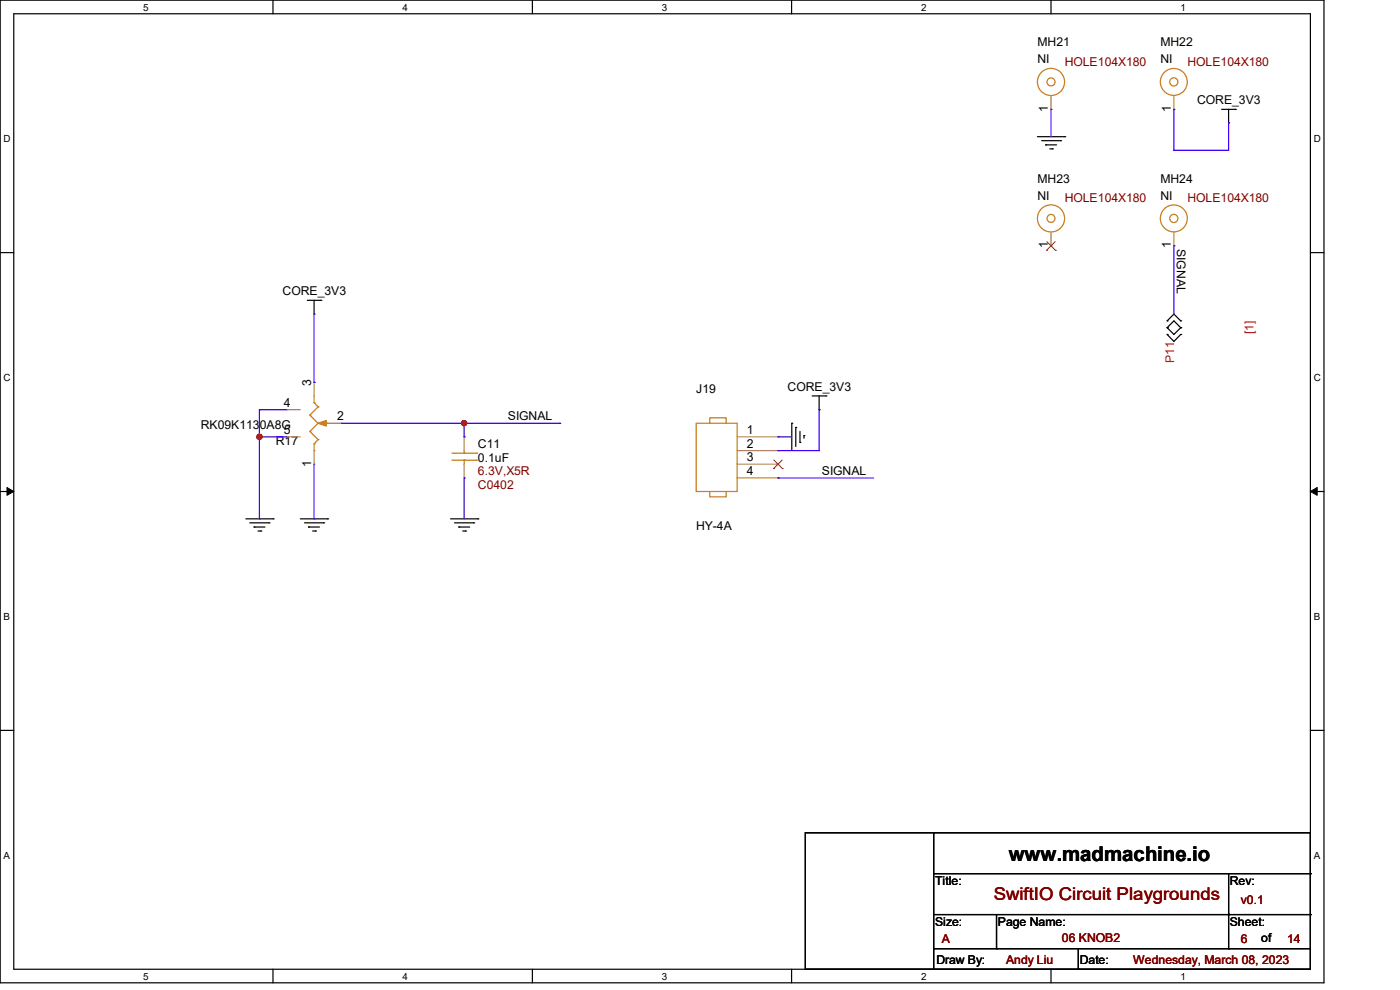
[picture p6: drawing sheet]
<svg xmlns="http://www.w3.org/2000/svg" width="297mm" height="210mm" viewBox="0 0 297 210" stroke-linecap="round" stroke-linejoin="round" font-family="sans-serif">
<path d="M0 0h280.9v208.5h-280.9zM2.9 2.9h275.1v202.7h-275.1z" fill="none" stroke="#000" stroke-width=".25"/>
<g fill="#fff">
<path d="M30.4 .3h1.1v2.4h-1.1z"/>
<path d="M30.4 205.9h1.1v2.3h-1.1z"/>
</g>
<path d="M57.9 0v2.9M57.9 205.6v2.9" fill="none" stroke="#000" stroke-width=".25"/>
<g fill="#fff">
<path d="M85.4 .3h1.1v2.4h-1.1z"/>
<path d="M85.4 205.9h1.1v2.3h-1.1z"/>
</g>
<path d="M112.9 0v2.9M112.9 205.6v2.9" fill="none" stroke="#000" stroke-width=".25"/>
<g fill="#fff">
<path d="M140.4 .3h1.2v2.4h-1.2z"/>
<path d="M140.4 205.9h1.2v2.3h-1.2z"/>
</g>
<path d="M167.9 0v2.9M167.9 205.6v2.9" fill="none" stroke="#000" stroke-width=".25"/>
<g fill="#fff">
<path d="M195.4 .3h1.2v2.4h-1.2z"/>
<path d="M195.4 205.9h1.2v2.3h-1.2z"/>
</g>
<path d="M223 0v2.9M223 205.6v2.9" fill="none" stroke="#000" stroke-width=".25"/>
<g fill="#fff">
<path d="M250.4 .3h1.2v2.4h-1.2z"/>
<path d="M250.4 205.9h1.2v2.3h-1.2z"/>
<path d="M.8 28.2h1.4v2.4h-1.4z"/>
<path d="M278.7 28.2h1.5v2.4h-1.5z"/>
<path d="M.8 78.9h1.4v2.3h-1.4z"/>
<path d="M278.7 78.9h1.5v2.3h-1.5z"/>
</g>
<path d="M0 53.6h2.9M278 53.6h2.9" fill="none" stroke="#000" stroke-width=".25"/>
<g fill="#fff">
<path d="M.8 129.6h1.3v2.3h-1.3z"/>
<path d="M278.7 129.6h1.4v2.3h-1.4z"/>
</g>
<path d="M0 104.3h2.9M278 104.3h2.9" fill="none" stroke="#000" stroke-width=".25"/>
<path d="M1.5 103.4l1.4 .9-1.4 .8zM278 104.3l1.4-.9v1.7z" fill="#000" stroke="#000" stroke-width=".21"/>
<g fill="#fff">
<path d="M.8 180.3h1.3v2.3h-1.3z"/>
<path d="M278.7 180.3h1.4v2.3h-1.4z"/>
</g>
<g fill="none" stroke="#000" stroke-width=".25">
<path d="M220.1 29h5.8M221 29.8h4M221.8 30.7h.1M221.8 30.7h2.4M222.7 31.6h.6M223.3 31.6h.1M225 29.8h.1M225.9 29h.1M259.2 23.2h2.9M260.6 26.1h.1M260.6 23.2v2.9M262.1 23.2h.1"/>
<path d="M65.2 63.7h2.9M66.6 66.6h.1M66.6 63.7v2.9M68.1 63.7h.1M247.6 68.1h.1M247.6 69.5h.1M247.6 71h.1M247.6 68.1l1.4-1.5 1.5 1.5M247.6 69.5l1.4-1.4 1.5 1.4M247.6 71l1.4 1.4 1.5-1.4M247.6 69.5l1.4 1.5 1.5-1.5M250.5 68.1h.1"/>
<path d="M250.5 69.5h.1M250.5 71h.1M168 89.8h.1M168 89.8v5.8M168.8 90.7h.1M168.8 90.7v4M169.7 93.9h.1M169.7 91.5v2.4M170.6 92.4h.1M170.6 92.4v.6M172.3 84h2.9M173.8 86.9h.1"/>
<path d="M173.8 84v2.9M175.2 84h.1M52.2 110.1h5.8M53 110.9h4.1M53.9 111.8h.1M53.9 111.8h2.3M54.7 112.6h.6M55.3 112.6h.1M57.1 110.9h.1M58 110.1h.1M63.7 110.1h5.8M64.6 110.9h4.1"/>
<path d="M65.4 111.8h.1M65.4 111.8h2.4M66.3 112.6h.6M66.9 112.6h.1M68.7 110.9h.1M69.5 110.1h.1M95.6 110.1h5.8M96.4 110.9h4.1M97.3 111.8h.1M97.3 111.8h2.4M98.2 112.6h.6M98.8 112.6h.1"/>
<path d="M100.5 110.9h.1M101.4 110.1h.1M0 154.9h2.9M278 154.9h2.9M170.9 176.7h107.1v28.9h-107.1zM198.1 176.7h.1M198.1 176.7v28.9M198.1 194h79.9M198.1 185.3h79.9M211.4 194v7.3M260.6 194h.1M260.6 185.3v16"/>
<path d="M278 194h.1M278 185.3h.1M198.1 201.3h.1M198.1 201.3h79.9M211.4 201.3h.1M228.8 205.6h.1M228.8 201.3v4.3M260.6 201.3h.1"/>
</g>
<g fill="none" stroke="#cc8006" stroke-width=".25">
<path d="M65.7 88.1h.1M65.7 91.5h.1M65.7 88.1l1.8 1.7M65.7 91.5l1.8 1.8M66.6 85.4h.1M66.6 94.1h.1M66.6 95.6h.1M66.6 84v1.4M66.6 94.1v1.5M66.6 85.4l.9 .9M67.5 86.3h.1M67.5 89.8h.1"/>
<path d="M67.5 93.3h.1M67.5 86.3l-1.8 1.8M67.5 89.8l-1.8 1.7M67.5 93.3l-.9 .8M69 89.8h.5M69.5 89.8h.1M95.9 96.1h5.2M95.9 97.6h5.2M98.5 97.6h.1M98.5 96.1h.1M98.5 95.6v.5M98.5 97.6v.9"/>
<path d="M101.1 96.1h.1M101.1 97.6h.1M147.7 89.8h8.7v14.5h-8.7zM150.6 89.8v-1.2h3.5v1.2M150.6 104.3v1.1h3.5v-1.1"/>
<circle cx="223" cy="17.4" r="2.88"/>
<circle cx="223" cy="17.4" r=".85"/>
<circle cx="249" cy="17.4" r=".87"/>
<circle cx="249" cy="17.4" r="2.86"/>
<circle cx="223" cy="46.3" r="2.88"/>
<circle cx="223" cy="46.3" r=".85"/>
<circle cx="249" cy="46.3" r=".87"/>
<circle cx="249" cy="46.3" r="2.86"/>
</g>
<g fill="none" stroke="#a84" stroke-width=".25">
<path d="M223 23.2h.1M223 20.3v2.9M249 23.2h.1M249 20.3v2.9M223 52.2h.1M223 49.2v3M249 52.2h.1M249 49.2v3M60.8 86.9h.1M60.8 92.7h.1M60.8 86.9h2.9M60.8 92.7h2.9"/>
<path d="M66.6 81.1h.1M66.6 98.5h.1M66.6 81.1v2.9M66.6 95.6v2.9M69.5 89.8h2.9M72.4 89.8h.1M98.5 92.7h.1M98.5 92.7v2.9M98.5 98.5v2.9M156.4 92.7h8.7M156.4 95.6h8.7M156.4 98.5h8.7"/>
<path d="M165.1 92.7h.1M165.1 95.6h.1M165.1 98.5h.1M98.5 101.4h.1M156.4 101.4h8.7M165.1 101.4h.1"/>
</g>
<path d="M67.5 89.8l1.7-.6v1.2z" fill="#cc8006" stroke="#cc8006" stroke-width=".25"/>
<path d="M222 53.1h.1M222.1 51.3l1.8 1.8M223.9 51.3l-1.9 1.8M223.9 53.1h.1M164.1 99.4h.1M164.2 97.6l1.8 1.8M165.9 97.6l-1.8 1.8M166 99.4h.1" fill="none" stroke="#804000" stroke-width=".21"/>
<g fill="none" stroke="#4200ff" stroke-width=".25">
<path d="M223 23.2h.1M223 23.2v5.8M249 23.2h.1M249 31.9h.1M249 23.2v8.7M260.6 26.1h.1M260.6 26.1v5.8h-11.6M249 52.2h.1M249 52.2v14.4M66.6 66.6v14.5M55 86.9h.1M55 92.7h.1"/>
<path d="M55 92.7h5.8M55 86.9h5.8M55 86.9v23.2M66.6 81.1h.1M66.6 98.5v11.6M72.4 89.8h46.3M98.5 89.8h.1M98.5 92.7h.1M98.5 89.8v2.9M118.7 89.8h.1M165.1 92.7h.1M165.1 95.6h.1"/>
<path d="M165.1 92.7h2.9M173.8 86.9h.1M173.8 86.9v8.7h-8.7M55 110.1h.1M66.6 110.1h.1M98.5 101.4h.1M98.5 101.4v8.7M165.1 101.4h.1M165.1 101.4h20.2"/>
</g>
<g fill="#f00" stroke="#f00" stroke-width=".25">
<circle cx="98.5" cy="89.8" r=".55"/>
<circle cx="55" cy="92.7" r=".55"/>
</g>
<text font-size="4.3" x="214" y="182.7">www.madmachine.io</text>
<text font-size="3.7" fill="#800000" x="210.8" y="191">SwiftIO Circuit Playgrounds</text>
<g font-size="2.6">
<text x="220.1" y="9.9">MH21</text>
<text x="246.2" y="9.9">MH22</text>
<text x="220.1" y="13.4">NI</text>
<text x="246.2" y="13.4">NI</text>
<text x="222.3" y="23.7" transform="rotate(-90 222.3 23.7)">1</text>
<text x="248.4" y="23.7" transform="rotate(-90 248.4 23.7)">1</text>
<text x="254" y="22.1">CORE_3V3</text>
<text x="220.1" y="38.8">MH23</text>
<text x="246.2" y="38.8">MH24</text>
<text x="220.1" y="42.3">NI</text>
<text x="246.2" y="42.3">NI</text>
<text x="222.3" y="52.7" transform="rotate(-90 222.3 52.7)">1</text>
<text x="248.4" y="52.7" transform="rotate(-90 248.4 52.7)">1</text>
<text x="249.6" y="52.7" transform="rotate(90 249.6 52.7)">SIGNAL</text>
<text x="59.9" y="62.6">CORE_3V3</text>
<text x="66" y="82" transform="rotate(-90 66 82)">3</text>
<text x="147.7" y="83.4">J19</text>
<text x="167.1" y="82.8">CORE_3V3</text>
<text x="60.2" y="86.3">4</text>
<text x="71.5" y="89.2">2</text>
<text x="107.7" y="89.2">SIGNAL</text>
<text x="42.6" y="91">RK09K1130A8G</text>
<text x="58.5" y="94.4">R17</text>
<text x="60.2" y="92">5</text>
<text x="101.4" y="95">C11</text>
<text x="158.4" y="92">1</text>
<text x="158.4" y="95">2</text>
<text x="66" y="99.1" transform="rotate(-90 66 99.1)">1</text>
<text x="101.4" y="97.9">0.1uF</text>
<text x="158.4" y="97.8">3</text>
<text x="158.4" y="100.8">4</text>
<text x="174.4" y="100.8">SIGNAL</text>
<text x="147.7" y="112.4">HY-4A</text>
<text x="198.4" y="187.7">Title:</text>
<text x="260.9" y="187.7">Rev:</text>
<text x="198.4" y="196.3">Size:</text>
<text x="211.7" y="196.3">Page Name:</text>
<text x="260.9" y="196.3">Sheet:</text>
<text x="267.6" y="199.8">of</text>
<text x="198.7" y="204.5">Draw By:</text>
<text x="229.1" y="204.5">Date:</text>
</g>
<g font-size="2.6" fill="#800000">
<text x="225.9" y="13.9">HOLE104X180</text>
<text x="251.9" y="13.9">HOLE104X180</text>
<text x="225.9" y="42.9">HOLE104X180</text>
<text x="251.9" y="42.9">HOLE104X180</text>
<text x="101.4" y="100.8">6.3V,X5R</text>
<text x="101.4" y="103.7">C0402</text>
<text x="263.2" y="191.7">v0.1</text>
<text x="199.8" y="200.1">A</text>
<text x="225.3" y="199.8">06 KNOB2</text>
<text x="263.2" y="200.1">6</text>
<text x="273.1" y="200.1">14</text>
<text x="213.4" y="204.5">Andy Liu</text>
<text x="240.4" y="204.5">Wednesday, March 08, 2023</text>
</g>
<g font-size="2.6" fill="#f00">
<text x="265.9" y="71" transform="rotate(-90 265.9 71)">[1]</text>
<text x="249.1" y="77" transform="rotate(-90 249.1 77)">P11</text>
</g>
<g font-size="2.1">
<text x="30.4" y="2.2">5</text>
<text x="85.4" y="2.2">4</text>
<text x="140.4" y="2.2">3</text>
<text x="195.4" y="2.2">2</text>
<text x="250.4" y="2.2">1</text>
<text x=".8" y="30.1">D</text>
<text x="278.7" y="30.1">D</text>
<text x=".8" y="80.8">C</text>
<text x="278.7" y="80.8">C</text>
<text x=".8" y="131.5">B</text>
<text x="278.7" y="131.5">B</text>
<text x=".8" y="182.2">A</text>
<text x="278.7" y="182.2">A</text>
<text x="30.4" y="207.8">5</text>
<text x="85.4" y="207.8">4</text>
<text x="140.4" y="207.8">3</text>
<text x="195.4" y="207.8">2</text>
<text x="250.4" y="207.8">1</text>
</g>
</svg>
